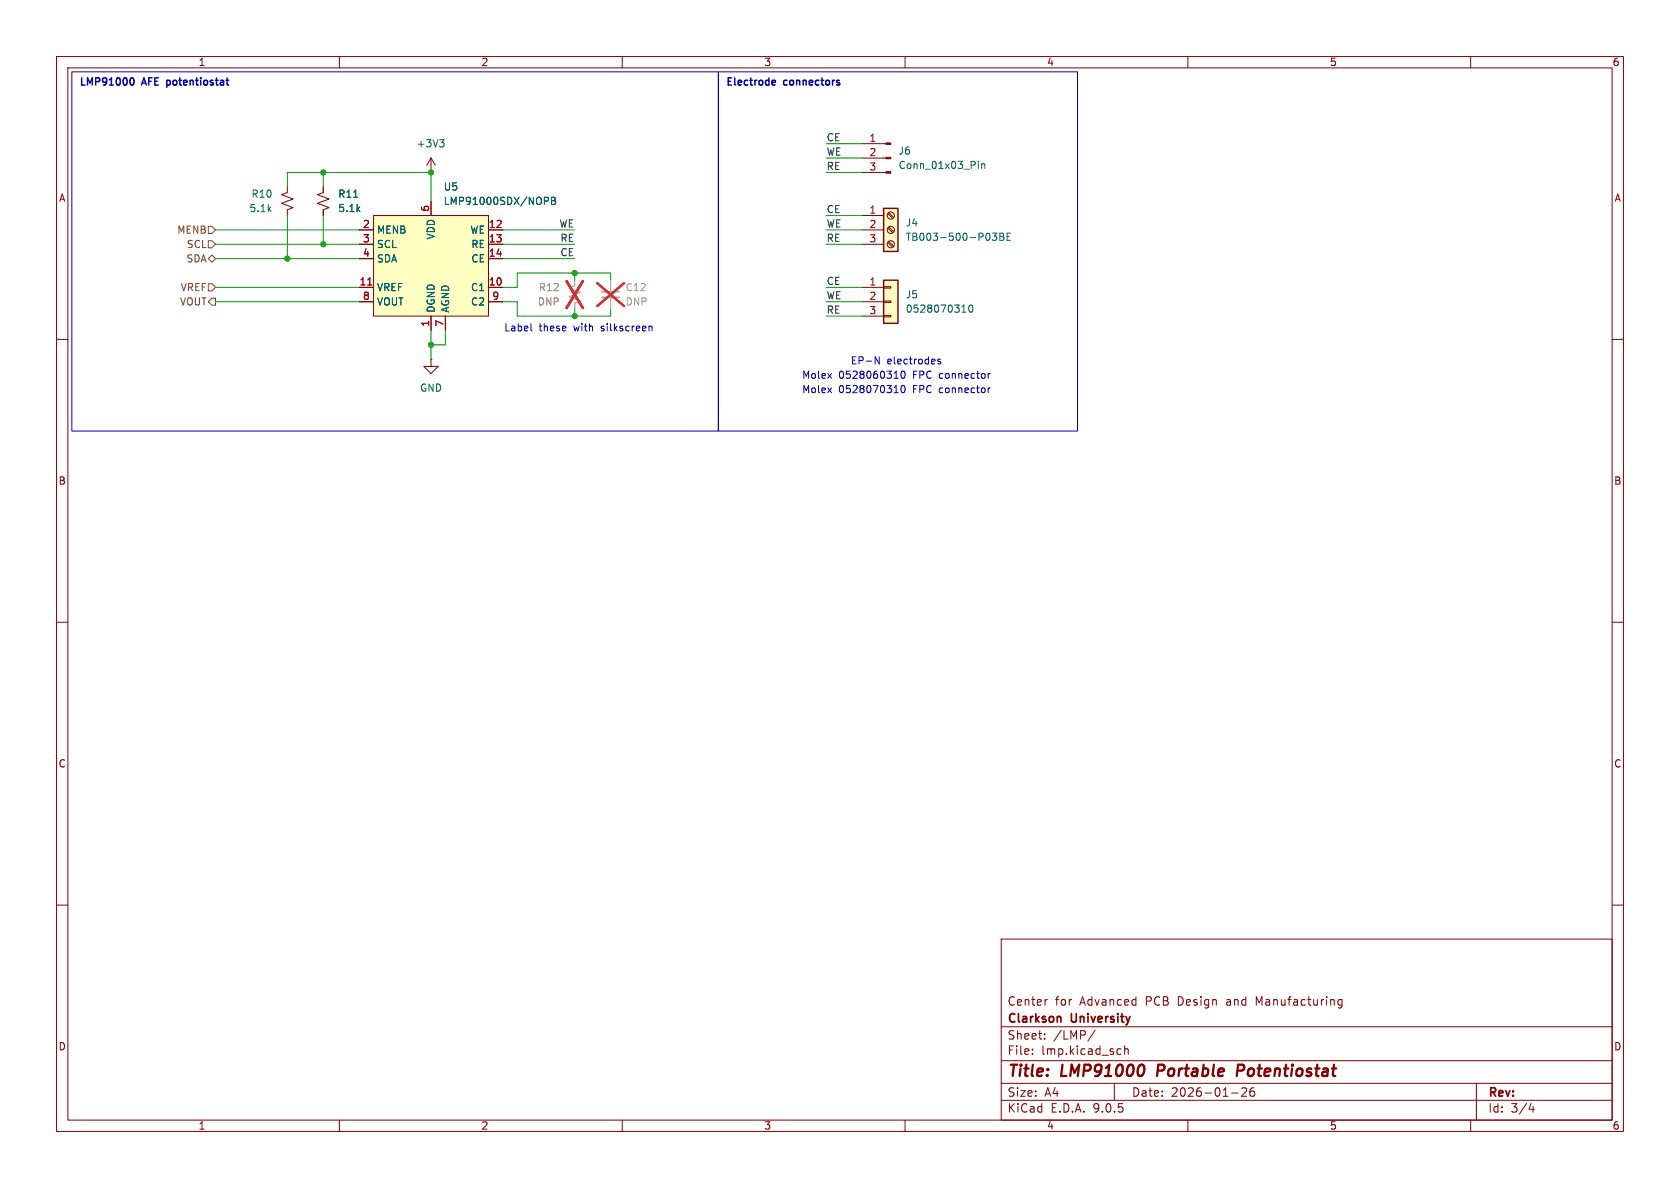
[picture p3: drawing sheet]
<svg xmlns="http://www.w3.org/2000/svg" width="297mm" height="210mm" viewBox="0 0 297 210" stroke-linecap="round" stroke-linejoin="round" font-family="sans-serif">
<g fill="none" stroke="#840000" stroke-width=".18">
<path d="M10 10h277v190h-277zM12 12h273v186h-273zM60 10v2M110 10v2M160 10v2M210 10v2M260 10v2M152.4 25.4h4.2M152.4 27.9h4.2M152.4 30.5h4.2M10 60h2M285 60h2"/>
<path d="M10 110h2M285 110h2M10 160h2M177 166h108v32h-108zM185.2 176.7l-.3 .1M237.2 176.8l-.4-.1-.3 .3v.4l.2 .2h.5M237.2 176.7v1.2l-.2 .3-.4-.1M285 160h2M60 198v2M110 198v2M160 198v2M177 194.5h108"/>
<path d="M177 191.5h108M177 187.5h108M177 181.5h108M182.5 186.3v.1M182.5 185.5v.1M184.7 183.6v.1M184.7 182.8v.1M193.6 182.1l-1.3 2M197 191.5v3M197.7 185.4l.5 .1M198.2 186.3l-.5 .1M198.8 185.5l.2-.1 .4 .1 .1 .9"/>
<path d="M198.8 184.9v1.5M210 198v2M217.7 193.2h1.2M219.5 192.4l.6-.1 .2 .1 .1 .3-.9 1.1h.9M221.7 192.3a.59 .59 0 0 0-.7 .6v.6l.1 .2 .4 .1 .2-.1 .1-.5-.1-.3h-.5l-.2 .3M260 198v2M261 191.5v6.5M270.7 195l-.4 1.1h.9M271 195.6v1"/>
</g>
<path d="M204.8 188.2l-.3 2M219.6 188.2h-.7l-.3 2M219.7 189.2l-.9 .1" fill="none" stroke="#840000" stroke-width=".4"/>
<path d="M187.5 179.8l.1 .9" fill="none" stroke="#840000" stroke-width=".3"/>
<g fill="#840000" stroke="#840000" stroke-width=".18">
<path d="M156.6 25.3h.9v.2h-.9z"/>
<path d="M156.6 27.8h.9v.3h-.9z"/>
<path d="M156.6 30.4h.9v.2h-.9z"/>
</g>
<path d="M173 28.5v.1M173 28.9v.9M173.6 28.9v.9M173.6 29.1l.1-.2 .3 .1 .1 .8" fill="none" stroke="#006464" stroke-width=".18"/>
<path d="M101.6 49.5v1l-1 .4 2 .8-2 .8 2 .7-1 .4v1M107.9 49.5v2.1M107.9 52.6v2" fill="none" stroke="#a1a1a1" stroke-width=".18"/>
<path d="M100.2 49.7l2.8 4.7M103 49.7l-2.8 4.7M105.6 50.1l4.7 4M110.3 50.1l-4.7 4" fill="none" stroke="#e12e31" stroke-width=".46"/>
<path d="M106.4 51.6h3.1" fill="none" stroke="#a1a1a1" stroke-width=".3"/>
<path d="M106.4 52.6h3.1" fill="none" stroke="#a1a1a1" stroke-width=".33"/>
<path d="M156.2 49.5h2.5v7.7h-2.5z" fill="#ffffc2"/>
<path d="M156.2 49.5h2.5v7.7h-2.5z" fill="none" stroke="#840000" stroke-width=".25"/>
<path d="M152.4 50.8h3.8M152.4 53.3h3.8M152.4 55.9h3.8M156.2 50.7h1.3v.2h-1.3zM156.2 53.2h1.3v.3h-1.3zM156.2 55.8h1.3v.2h-1.3z" fill="none" stroke="#840000" stroke-width=".18"/>
<path d="M170 55.2h.8M171.4 54l.2-.1a.68 .68 0 0 1 .4 .7 .68 .68 0 0 1-.4 .6l-.2-.1-.1-.4z" fill="none" stroke="#006464" stroke-width=".18"/>
<path d="M156.2 36.8h2.5v7.7h-2.5z" fill="#ffffc2"/>
<path d="M156.2 36.8h2.5v7.7h-2.5z" fill="none" stroke="#840000" stroke-width=".25"/>
<g fill="none" stroke="#840000" stroke-width=".18">
<path d="M50.8 33v1l-1 .4 2 .8-2 .7 2 .8-1 .4v1M152.4 38.1h3.8M156.9 37.8l.9 .8M157.1 37.6l.9 .8M152.4 40.6h3.8M152.4 43.2h3.8M156.9 40.3l.9 .8M156.9 42.8l.9 .9M157.1 40.1l.9 .9M157.1 42.7l.9 .8"/>
<circle cx="157.5" cy="38.1" r=".63"/>
<circle cx="157.5" cy="40.6" r=".63"/>
<circle cx="157.5" cy="43.2" r=".63"/>
</g>
<path d="M175.4 41.2h.8l-.4 .5 .4 .1v.6l-.2 .1-.6-.1M176.8 41.2h.4l.2 .3-.2 .3 .2 .1 .1 .3-.3 .3h-.4zM176.8 41.8h.4M178 41.8h.5M178.6 41.2h-.6v1.3h.6" fill="none" stroke="#006464" stroke-width=".18"/>
<path d="M66 38.1h20.4v17.8h-20.4z" fill="#ffffc2"/>
<g fill="none" stroke="#840000" stroke-width=".18">
<path d="M57.1 33v1l-1 .4 2.1 .8-2.1 .7 2.1 .8-1.1 .4v1M66 38.1h20.4v17.8h-20.4zM76.2 30.5h.1M76.2 27.9v2.6M76.2 35.6v2.5M76.2 27.9l-.8 1.3M76.2 27.9l.8 1.3M63.5 40.6h2.5M63.5 43.2h2.5M63.5 45.7h2.5M63.5 50.8h2.5M63.5 53.3h2.5"/>
<path d="M76.2 55.9v2.5M78.7 55.9v2.5M86.4 40.6h2.5M86.4 43.2h2.5M86.4 45.7h2.5M86.4 50.8h2.5M86.4 53.3h2.5M76.2 63.5v1.3h1.3l-1.3 1.2-1.3-1.2h1.3M76.2 63.5h.1"/>
</g>
<path d="M65 50.4h.7" fill="none" stroke="#a90000" stroke-width=".18"/>
<path d="M62.5 34.9h.7M77.7 24.7h.8l-.4 .5M78.3 25.2l.2 .2v.3l-.2 .3M96.2 34.9h.5l.3 .2-.2 .4h-.6M97.5 34.9h.4l.3 .2-.3 .4 .3 .1v.3l-.2 .2h-.5zM97.5 35.5h.4" fill="none" stroke="#006464" stroke-width=".18"/>
<path d="M36.8 45.7l.7-.6 .6 .6-.6 .7zM36.8 50.2h.7l.6 .6-.6 .6h-.7zM36.8 42.5h.7l.6 .7-.6 .6h-.7zM36.8 40h.7l.6 .6-.6 .7h-.7zM37.5 52.7h.6v1.3h-.6l-.7-.7z" fill="none" stroke="#725600" stroke-width=".18"/>
<g fill="none" stroke="#009600" stroke-width=".18">
<path d="M50.8 33v-2.5h25.4v5.1M50.8 38.1v7.6M57.1 30.5v2.5M57.1 38.1v5.1M146 38.1h6.4M146 27.9h6.4M146 30.5h6.4M146 25.4h6.4M38.1 40.6h25.4M38.1 43.2h25.4M38.1 50.8h25.4M38.1 53.3h25.4"/>
<path d="M38.1 45.7h25.4M76.2 58.4v5.1M78.7 58.4v2.6h-2.5M88.9 40.6h12.7M88.9 53.3h2.5v2.6h16.5v-1.3M88.9 43.2h12.7M88.9 45.7h12.7M101.6 48.3v1.2M101.6 54.6v1.3M107.9 49.5v-1.2h-16.5v2.5h-2.5M146 40.6h6.4M146 55.9h6.4"/>
<path d="M146 43.2h6.4M146 50.8h6.4M146 53.3h6.4"/>
</g>
<path d="M12.7 12.7h114.3v63.5h-114.3zM127 12.7h63.5v63.5h-63.5zM93.9 58.3l.1 .2M114.8 57.7h.4l.1 .8M154.7 63.1l.7 1.2v-1.2M158.1 66.9h.7M158.1 69.4h.7M159.5 65.7l.1-.1a.68 .68 0 0 1 .4 .6 .68 .68 0 0 1-.4 .7 .84 .84 0 0 1-.1-1.2zM159.5 68.2l.1-.1a.68 .68 0 0 1 .4 .7 .68 .68 0 0 1-.4 .6 .84 .84 0 0 1-.1-1.2zM166.3 63.6l-.3-.1-.2 .2v.2l.5 .1v.3h-.5M175.1 66l-.4 .3M175.1 68.6l-.4 .2" fill="none" stroke="#0000c2" stroke-width=".18"/>
<g fill="none" stroke="#0000c2" stroke-width=".25">
<path d="M14.4 13.8v1.2M15.5 15v-1.2l.4 .9 .4-.9v1.2M17.6 13.9l-.7-.1v1.2M18.2 13.9l.2-.1 .4 .1M19.6 13.9l.1-.1v1.2M20.7 13.9l.1-.1 .4 .1M21.9 13.9l.2-.1 .3 .1M23.1 13.9l.2-.1a.68 .68 0 0 1 .4 .6 .68 .68 0 0 1-.4 .6h-.2M25 15l.4-1.2 .5 1.2M26.9 13.8h-.6v1.2M28 13.8h-.6v1.2M29.5 14.2v1.3"/>
<path d="M29.5 15h.1M29.6 14.2l-.1 .1M31.8 13.8v1.1M34.8 13.8v1.1M35.5 13.8v.1M38.3 13.8v1.1M40.1 13.8v1.1M129.3 13.8h-.6v1.2M129.9 13.8v1.1M132.7 13.8v1.1M135.9 13.8v1.2M136.7 14.2l.3 .1 .1 .2-.6 .1"/>
<path d="M137 15h-.3M145.3 13.8v1.1"/>
</g>
<path d="M101.6 49.5v1M101.6 53.6v1" fill="none" stroke="#a1a1a1" stroke-width=".18"/>
<path d="M100.2 49.7l2.8 4.7M103 49.7l-2.8 4.7" fill="none" stroke="#e12e31" stroke-width=".46"/>
<g fill="#009600" stroke="#009600" stroke-width=".18">
<circle cx="101.6" cy="55.9" r=".46"/>
<circle cx="101.6" cy="48.3" r=".46"/>
<circle cx="76.2" cy="30.5" r=".46"/>
<circle cx="57.1" cy="30.5" r=".46"/>
<circle cx="57.1" cy="43.2" r=".46"/>
<circle cx="76.2" cy="61" r=".46"/>
<circle cx="50.8" cy="45.7" r=".46"/>
</g>
<g font-size="2.8" fill="#840000">
<text x="178" y="190.9">Title:</text>
<text x="187.7" y="190.9">LMP91000</text>
<text x="205.4" y="190.9">Portable</text>
<text x="220.3" y="190.9">Potentiostat</text>
</g>
<g font-size="2.1" fill="#840000">
<text x="178" y="178">Center</text>
<text x="186.5" y="178">for</text>
<text x="191" y="178">Advanced</text>
<text x="202.7" y="178">PCB</text>
<text x="208.5" y="178">Design</text>
<text x="217.2" y="178">and</text>
<text x="222.6" y="178">Manufacturing</text>
<text x="178" y="184">Sheet:</text>
<text x="178" y="181.2">Clarkson</text>
<text x="186.2" y="184">/LMP/</text>
<text x="189.5" y="181.2">University</text>
<text x="178" y="186.7">File:</text>
<text x="184.1" y="186.7">lmp.kicad_sch</text>
<text x="178" y="196.9">KiCad</text>
<text x="178" y="194.1">Size:</text>
<text x="184.7" y="194.1">A4</text>
<text x="185.7" y="196.9">E.D.A.</text>
<text x="193.3" y="196.9">9.0.5</text>
<text x="200" y="194.1">Date:</text>
<text x="207" y="194.1">2026-01-26</text>
<text x="263" y="194.3">Rev:</text>
<text x="263" y="196.9">Id:</text>
<text x="267.1" y="196.9">3/4</text>
</g>
<g font-size="1.8" fill="#840000">
<text x="35" y="11.9">1</text>
<text x="85" y="11.9">2</text>
<text x="135" y="11.9">3</text>
<text x="185" y="11.9">4</text>
<text x="235" y="11.9">5</text>
<text x="285" y="11.9">6</text>
<text x="10.3" y="35.9">A</text>
<text x="285.3" y="35.9">A</text>
<text x="10.3" y="85.9">B</text>
<text x="285.3" y="85.9">B</text>
<text x="10.3" y="135.9">C</text>
<text x="285.3" y="135.9">C</text>
<text x="10.3" y="185.9">D</text>
<text x="285.3" y="185.9">D</text>
<text x="35" y="199.9">1</text>
<text x="85" y="199.9">2</text>
<text x="135" y="199.9">3</text>
<text x="185" y="199.9">4</text>
<text x="235" y="199.9">5</text>
<text x="285" y="199.9">6</text>
</g>
<g font-size="1.8" fill="#0000c2">
<text x="14" y="15.8">LMP91000</text>
<text x="25.2" y="15.8">AFE</text>
<text x="30" y="15.8">potentiostat</text>
<text x="128.3" y="15.8">Electrode</text>
<text x="138.6" y="15.8">connectors</text>
<text x="89" y="58.8">Label</text>
<text x="95.3" y="58.8">these</text>
<text x="101.5" y="58.8">with</text>
<text x="106.5" y="58.8">silkscreen</text>
<text x="150.3" y="64.6">EP-N</text>
<text x="156.8" y="64.6">electrodes</text>
<text x="141.7" y="67.2">Molex</text>
<text x="141.7" y="69.7">Molex</text>
<text x="148.3" y="67.2">0528060310</text>
<text x="148.3" y="69.7">0528070310</text>
<text x="161.5" y="67.2">FPC</text>
<text x="161.5" y="69.7">FPC</text>
<text x="166.3" y="67.2">connector</text>
<text x="166.3" y="69.7">connector</text>
</g>
<g font-size="1.8" fill="#006464">
<text x="73.6" y="26.3">+3V3</text>
<text x="158.8" y="27.5">J6</text>
<text x="44.4" y="35.2">R10</text>
<text x="59.7" y="35.2">R11</text>
<text x="78.4" y="33.9">U5</text>
<text x="158.8" y="30.1">Conn_01x03_Pin</text>
<text x="44" y="37.7">5.1k</text>
<text x="59.7" y="37.7">5.1k</text>
<text x="66.5" y="41.5">MENB</text>
<text x="78.4" y="36.4">LMP91000SDX/NOPB</text>
<text x="83" y="41.5">WE</text>
<text x="160" y="40.2">J4</text>
<text x="66.5" y="44">SCL</text>
<text x="66.5" y="46.6">SDA</text>
<text x="77.1" y="42.4" transform="rotate(-90 77.1 42.4)">VDD</text>
<text x="83.2" y="44">RE</text>
<text x="83.2" y="46.6">CE</text>
<text x="160" y="42.8">TB003-500-P03BE</text>
<text x="66.5" y="51.7">VREF</text>
<text x="83.2" y="51.7">C1</text>
<text x="160" y="52.9">J5</text>
<text x="66.5" y="54.2">VOUT</text>
<text x="77.1" y="55.4" transform="rotate(-90 77.1 55.4)">DGND</text>
<text x="79.6" y="55.4" transform="rotate(-90 79.6 55.4)">AGND</text>
<text x="83.2" y="54.2">C2</text>
<text x="160" y="55.5">0528070310</text>
<text x="74.2" y="69.4">GND</text>
</g>
<g font-size="1.8" fill="#0f0f0f">
<text x="146" y="27.6">WE</text>
<text x="146" y="25.1">CE</text>
<text x="146" y="30.1">RE</text>
<text x="98.8" y="40.3">WE</text>
<text x="146" y="40.3">WE</text>
<text x="146" y="37.8">CE</text>
<text x="99" y="45.4">CE</text>
<text x="99" y="42.8">RE</text>
<text x="146" y="42.8">RE</text>
<text x="146" y="50.5">CE</text>
<text x="146" y="53">WE</text>
<text x="146" y="55.5">RE</text>
</g>
<g font-size="1.8" fill="#a90000">
<text x="153.6" y="25.1">1</text>
<text x="153.6" y="27.7">2</text>
<text x="153.6" y="30.2">3</text>
<text x="64.1" y="40.4">2</text>
<text x="75.9" y="37.5" transform="rotate(-90 75.9 37.5)">6</text>
<text x="86.3" y="40.4">12</text>
<text x="153.6" y="37.8">1</text>
<text x="153.6" y="40.4">2</text>
<text x="64.1" y="42.9">3</text>
<text x="64.1" y="45.5">4</text>
<text x="86.3" y="42.9">13</text>
<text x="86.3" y="45.5">14</text>
<text x="153.6" y="42.9">3</text>
<text x="63.5" y="50.5">11</text>
<text x="64.1" y="53.1">8</text>
<text x="86.3" y="50.5">10</text>
<text x="86.9" y="53.1">9</text>
<text x="153.6" y="50.5">1</text>
<text x="153.6" y="53.1">2</text>
<text x="75.9" y="57.9" transform="rotate(-90 75.9 57.9)">1</text>
<text x="78.5" y="57.9" transform="rotate(-90 78.5 57.9)">7</text>
<text x="153.6" y="55.6">3</text>
</g>
<g font-size="1.8" fill="#725600">
<text x="31.2" y="41.5">MENB</text>
<text x="32.9" y="46.6">SDA</text>
<text x="32.9" y="44">SCL</text>
<text x="31.8" y="51.7">VREF</text>
<text x="31.7" y="54.2">VOUT</text>
</g>
<g font-size="1.8" fill="#989898">
<text x="95.2" y="51.7">R12</text>
<text x="110.5" y="51.7">C12</text>
<text x="95" y="54.2">DNP</text>
<text x="110.5" y="54.2">DNP</text>
</g>
</svg>
